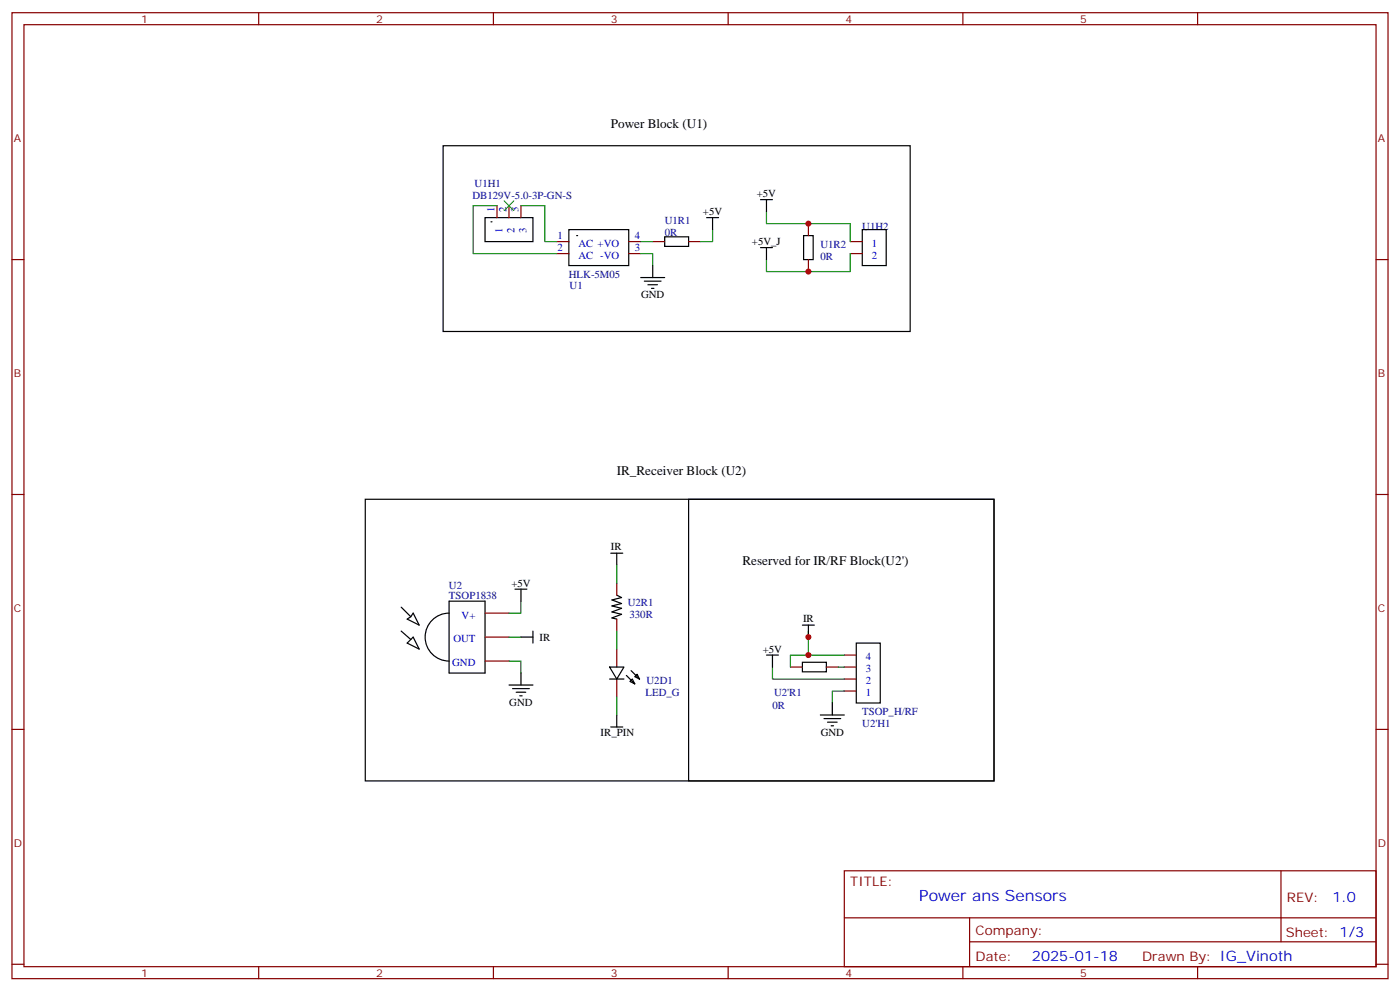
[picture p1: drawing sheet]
<svg xmlns="http://www.w3.org/2000/svg" width="412mm" height="292mm" viewBox="0 0 412 292" stroke-linecap="round" stroke-linejoin="round" font-family="sans-serif">
<g fill="none" stroke="#870000" stroke-width=".35">
<path d="M3.5 3.7h405.4v284.4h-405.4zM7.1 7.3h398.2v277.3h-398.2zM76.2 3.7v3.6M145.3 3.7v3.6M214.5 3.7v3.6M283.6 3.7v3.6M352.8 3.7v3.6M3.5 76.4h3.6M146.4 60.5v3.6M149.9 60.5v3.6M153.5 60.5v3.6M164 71.1h3.6"/>
<path d="M164 74.6h3.6M185.2 71.1h3.5M185.2 74.6h3.5M192.3 71.1h3.5M202.8 71.1h3.6M238.1 65.8v3.6M238.1 76.4v3.5M250.5 71.1h3.5M250.5 74.6h3.5M405.3 76.4h3.6M3.5 145.6h3.6M405.3 145.6h3.6"/>
<path d="M181.7 171.7v3.5M142.9 194.6h7M142.9 187.5h7M142.9 180.5h7M181.7 182.2v3.6M181.7 191.1v5.3M181.7 199.9v5.3M232.8 196.4h3.6M243.4 196.4h3.5M248.7 196.4h3.5M248.7 199.9h3.5M248.7 192.8h3.5"/>
<path d="M3.5 214.7h3.6M248.7 203.4h3.5M405.3 214.7h3.6M248.7 256.3h156.6v28.3h-156.6zM377.3 256.4v20.8M248.7 270.2h156.5M285.6 277.2h119.6M285.6 270.2v14.1M3.5 283.8h3.6M76.2 284.6v3.5M145.3 284.6v3.5M214.5 284.6v3.5"/>
<path d="M283.6 284.6v3.5M352.8 284.6v3.5M405.3 283.8h3.6"/>
</g>
<g fill="none" stroke="#000" stroke-width=".35">
<path d="M130.5 42.9h137.6v54.7h-137.6zM224 58.8h3.5M225.8 58.8v3.5M142.9 64.1h14.1v7h-14.1zM167.6 67.6h17.6v10.6h-17.6zM192.3 78.2v3.5M195.8 69.7h7v2.8h-7zM208.1 64.1h3.6M209.9 64.1v3.5M224 72.9h3.5M225.8 72.9v3.5M236.7 69.4h2.8v7h-2.8z"/>
<path d="M254 67.6h7.1v10.6h-7.1zM188.7 81.7h7.1M189.8 82.8h4.9M190.9 83.8h2.8M191.9 84.9h.7M107.6 147h185.2v82.9h-185.2zM202.8 147h90v82.9h-90zM118.2 178.7l2.8 2.8M132.3 177h10.6v21.1h-10.6zM151.7 173.4h3.5M153.5 173.4v3.6M179.9 162.8h3.5"/>
<path d="M181.7 175.2l1.4 .7-2.8 .7 2.8 1.1-2.8 .7 2.8 .7-2.8 1 2.8 .7-2.8 1.1 1.4 .3M181.7 162.8v3.6M118.2 185.8l2.8 2.4M121.7 187.5l1.8 3.6-3.6-1.8zM121.7 180.5l1.8 3.5-3.6-1.8 1.1-.7zM132.3 180.5a7.1 7.1 0 0 0-7.1 7 7.1 7.1 0 0 0 7.1 7.1M153.5 187.5h3.5M153.5 198.1v3.5M157 185.8v3.5M179.6 196.4h4.2l-2.1 3.5zM179.6 199.9h4.2M184.5 198.8l2.5 2.5"/>
<path d="M185.9 197.4l2.5 2.5M187.7 198.5l.7 1.4-1.4-.7zM225.8 192.8h3.5M227.5 192.8v3.6M236.4 194.9h7v2.9h-7zM236.4 184h3.5M238.1 184v3.5M252.2 189.3h7.1v17.6h-7.1zM149.9 201.6h7.1M151 202.7h4.9M152 203.8h2.9M153.1 204.8h.7"/>
<path d="M179.9 214h3.5M181.7 210.5v3.5M185.6 200.6l.7-.7 .7 1.4zM241.7 210.5h7M242.7 211.5h4.9M243.8 212.6h2.8M244.8 213.6h.7M245.2 206.9v3.6"/>
</g>
<g fill="#000">
<circle cx="144.6" cy="65.3" r=".18"/>
<circle cx="169.9" cy="69.4" r=".18"/>
</g>
<g fill="none" stroke="#008700" stroke-width=".35">
<path d="M146.4 60.5h-7.1v14.1h24.7M153.5 60.5h7v10.6h3.5M188.7 74.6h3.6v3.6M188.7 71.1h3.6M209.9 67.6v3.5h-3.5M225.8 62.3v3.5h24.7v5.3M250.5 74.6v5.3h-24.7v-3.5M153.5 177v3.5h-3.6M181.7 166.4v5.3M149.9 194.6h3.6v3.5M149.9 187.5h3.6M181.7 185.8v5.3"/>
<path d="M227.5 196.4v3.5h21.2M238.1 185.8v7h-5.3v3.6M238.1 192.8h10.6M246.9 196.4h1.8M181.7 205.2v5.3M248.7 203.4h-3.5v3.5"/>
</g>
<path d="M148.5 59.1l2.8 2.8M151.3 59.1l-2.8 2.8" fill="none" stroke="#3c3" stroke-width=".35"/>
<g fill="#c00">
<circle cx="238.1" cy="79.9" r=".88"/>
<circle cx="238.1" cy="65.8" r=".88"/>
<circle cx="238.1" cy="192.8" r=".88"/>
<circle cx="238.1" cy="187.5" r=".88"/>
</g>
<text font-size="4.6" fill="#00f" x="270.8" y="265.4">Power ans Sensors</text>
<g font-size="4.2" fill="#00f">
<text x="392.5" y="265.6">1.0</text>
<text x="304" y="283">2025-01-18</text>
</g>
<g font-size="3.9">
<text x="179.9" y="37.6">Power Block (U1)</text>
<text x="181.7" y="139.9">IR_Receiver Block (U2)</text>
<text x="218.7" y="166.4">Reserved for IR/RF Block(U2')</text>
</g>
<g font-size="3.9" fill="#800">
<text x="250.5" y="260.9">TITLE:</text>
<text x="379.1" y="265.6">REV:</text>
<text x="287.4" y="275.1">Company:</text>
<text x="378.7" y="275.7">Sheet: 1/3</text>
<text x="287.4" y="282.8">Date:</text>
<text x="336.4" y="282.9">Drawn By: IG_Vinoth</text>
</g>
<g font-size="3.2" fill="#800">
<text x="41.6" y="6.7">1</text>
<text x="110.8" y="6.7">2</text>
<text x="179.9" y="6.7">3</text>
<text x="249.1" y="6.7">4</text>
<text x="318.2" y="6.7">5</text>
<text x="4.1" y="41.8">A</text>
<text x="405.9" y="41.8">A</text>
<text x="4.1" y="111">B</text>
<text x="405.9" y="111">B</text>
<text x="4.1" y="180.1">C</text>
<text x="405.9" y="180.1">C</text>
<text x="4.1" y="249.3">D</text>
<text x="405.9" y="249.3">D</text>
<text x="41.6" y="287.5">1</text>
<text x="110.8" y="287.5">2</text>
<text x="179.9" y="287.5">3</text>
<text x="249.1" y="287.5">4</text>
<text x="318.2" y="287.5">5</text>
</g>
<g font-size="3.2" fill="#000080">
<text x="139.2" y="58.5">DB129V-5.0-3P-GN-S</text>
<text x="139.8" y="55">U1H1</text>
<text x="195.8" y="65.8">U1R1</text>
<text x="195.8" y="69.4">0R</text>
<text x="254" y="67.6">U1H2</text>
<text x="241.7" y="72.9">U1R2</text>
<text x="241.7" y="76.4">0R</text>
<text x="167.6" y="81.7">HLK-5M05</text>
<text x="167.8" y="85">U1</text>
<text x="132.3" y="173.3">U2</text>
<text x="132.3" y="176.4">TSOP1838</text>
<text x="184.9" y="178.5">U2R1</text>
<text x="185.4" y="182">330R</text>
<text x="190.4" y="201.4">U2D1</text>
<text x="190.2" y="204.9">LED_G</text>
<text x="227.5" y="208.7">0R</text>
<text x="228" y="204.9">U2'R1</text>
<text x="254" y="214">U2'H1</text>
<text x="254" y="210.5">TSOP_H/RF</text>
</g>
<g font-size="3.2">
<text x="222.9" y="58.1">+5V</text>
<text x="207.1" y="63.4">+5V</text>
<text x="221.5" y="72.2">+5V_J</text>
<text x="188.8" y="87.8">GND</text>
<text x="180" y="161.9">IR</text>
<text x="150.6" y="172.8">+5V</text>
<text x="236.5" y="183.2">IR</text>
<text x="158.9" y="188.6">IR</text>
<text x="224.7" y="192.2">+5V</text>
<text x="150" y="207.7">GND</text>
<text x="176.9" y="216.8">IR_PIN</text>
<text x="241.8" y="216.5">GND</text>
</g>
<g font-size="3.2" fill="#00f">
<text x="145.7" y="62.3" transform="rotate(-90 145.7 62.3)">1</text>
<text x="149.2" y="62.3" transform="rotate(-90 149.2 62.3)">2</text>
<text x="152.8" y="62.3" transform="rotate(-90 152.8 62.3)">3</text>
<text x="148" y="68.5" transform="rotate(-90 148 68.5)">1</text>
<text x="151.5" y="68.5" transform="rotate(-90 151.5 68.5)">2</text>
<text x="155" y="68.5" transform="rotate(-90 155 68.5)">3</text>
<text x="164.2" y="70.4">1</text>
<text x="187" y="70.4">4</text>
<text x="164.2" y="73.9">2</text>
<text x="170.4" y="72.7">AC +VO</text>
<text x="170.4" y="76.2">AC -VO</text>
<text x="187" y="73.9">3</text>
<text x="256.8" y="72.7">1</text>
<text x="256.8" y="76.2">2</text>
<text x="136" y="182.1">V+</text>
<text x="133.5" y="189.1">OUT</text>
<text x="133.2" y="196.2">GND</text>
<text x="255.1" y="197.9">3</text>
<text x="255.1" y="194.4">4</text>
<text x="255.1" y="201.5">2</text>
<text x="255.1" y="205">1</text>
</g>
</svg>
